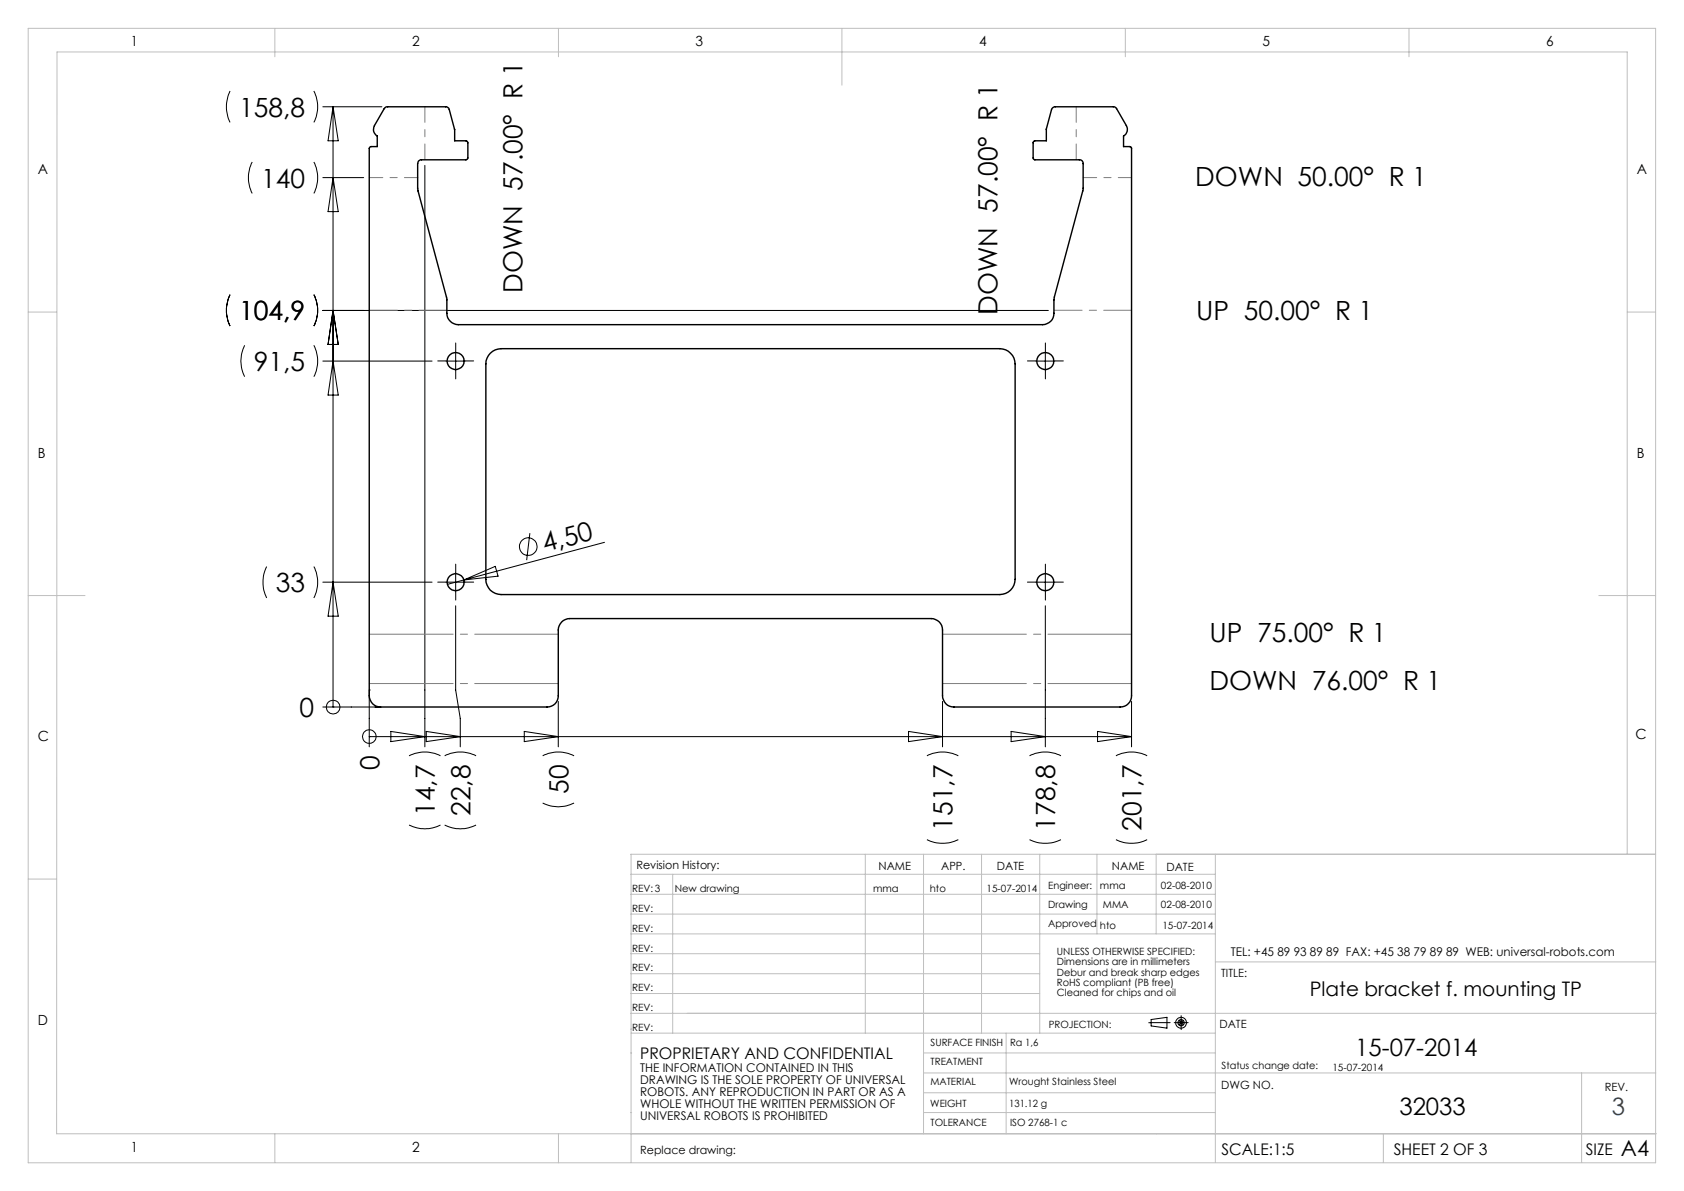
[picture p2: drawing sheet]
<svg xmlns="http://www.w3.org/2000/svg" width="297mm" height="210mm" viewBox="0 0 297 210" stroke-linecap="round" stroke-linejoin="round" font-family="sans-serif">
<g fill="none" stroke="#000" stroke-width=".18">
<path d="M40.6 16a6.4 6.4 0 0 0 0 5.6M55.4 16a6.1 6.1 0 0 1 0 5.6M56.9 18.8h10.4M58.7 18.8v105.9M58.7 18.8l1 6h-1.8zM44.5 28.6a6.1 6.1 0 0 0 0 5.5M55.4 28.6a6.1 6.1 0 0 1 0 5.5M56.9 31.3h7.2M58.7 31.3l1 6h-1.8zM74.9 29.2v102.5M40.6 52a6.4 6.4 0 0 0 0 5.5M55.4 52a6.1 6.1 0 0 1 0 5.5"/>
<path d="M56.9 54.7h128M58.7 54.7l1 6h-1.8zM43.1 60.9a6.1 6.1 0 0 0 0 5.5M55.4 60.9a6.1 6.1 0 0 1 0 5.5M56.9 63.7h19.3M58.7 63.7l1 6h-1.8zM78.7 63.7h3.3M80.4 62v3.3M182.7 63.7h3.3M184.4 62v3.3M47 99.9a6.4 6.4 0 0 0 0 5.5M55.4 99.9a6.1 6.1 0 0 1 0 5.5"/>
<path d="M93.5 94l-.6 4.8M106.6 95.6l-27.7 7.4M56.9 102.6h19.3M58.7 102.6l1 6h-1.8zM78.7 102.6h3.3M80.4 101v3.3M80.4 106.8v14.9l.8 5v5M81.8 102.3l5.5-2.4 .5 1.7zM182.7 102.6h3.3M184.4 101v3.3M184.4 106.8v24.9M56.9 124.7h10.1"/>
<path d="M58.7 124.7h.1M65.1 121.7h.1M65.1 129.9h.1M65.1 121.7v10M65.1 129.9h134.5M68.9 129l6 .9-6 .9zM72.1 133.3a6.1 6.1 0 0 1 5.6 0M75.2 129l6 .9-6 .9zM78.4 133.3a6.1 6.1 0 0 1 5.6 0M92.5 129l6 .9-6 .9zM95.7 133.3a6.1 6.1 0 0 1 5.5 0M98.5 123.7v8"/>
<path d="M160.2 129l6 .9-6 .9zM163.5 133.3a6.1 6.1 0 0 1 5.5 0M166.2 123.7v8M178.3 129l6.1 .9-6.1 .9zM181.6 133.3a6.1 6.1 0 0 1 5.5 0M193.6 129l6 .9-6 .9zM196.8 133.3a6 6 0 0 1 5.5 0M199.6 123.7v8M72.1 145.5a6.1 6.1 0 0 0 5.6 0M78.4 145.5a6.1 6.1 0 0 0 5.6 0M95.7 141.6a6.1 6.1 0 0 0 5.5 0M163.5 148.1a6.4 6.4 0 0 0 5.5 0"/>
<path d="M181.6 148.1a6.4 6.4 0 0 0 5.5 0M196.8 148.1a6.3 6.3 0 0 0 5.5 0M203 179.8l2.8-.4v1.9l-2.8-.4zM208 180l.7 .7M208.3 179.8v1M208.7 180l-.7 .7M202.6 180.3h.4M207.8 180.3h1"/>
<circle cx="93.2" cy="96.4" r="1.55"/>
<circle cx="58.8" cy="124.7" r="1.21"/>
<circle cx="65.1" cy="129.9" r="1.2"/>
<circle cx="208.3" cy="180.3" r=".95"/>
<circle cx="208.3" cy="180.3" r=".56"/>
</g>
<g fill="none" stroke="#000" stroke-width=".18" stroke-dasharray="15.2 1.3 1.3 1.3">
<path d="M78.7 63.6h-1.5M80.4 62v-1.5M80.4 65.3v1.5M82 63.6h1.5M182.7 63.6h-1.5M184.4 62v-1.5M184.4 65.3v1.5M186 63.6h1.5M78.7 102.6h-1.5M80.4 101v-1.5M80.4 104.3v1.5M82 102.6h1.5"/>
<path d="M182.7 102.6h-1.5M184.4 101v-1.5M184.4 104.3v1.5M186 102.6h1.5M203 180.3h2.8M205.8 180.3h.6M208.3 180.3h1.2M208.3 180.3v1.2M208.3 180.3h-1.2M208.3 180.3v-1.2"/>
</g>
<g fill="none" stroke="#c0c0c0" stroke-width=".18">
<path d="M5 5h287v200h-287zM48.5 5v5M98.5 5v5M148.5 5v10M198.5 5v5M248.5 5v5M5 55h5M287 55h5M5 105h10M282 105h10M5 155h5M111.2 150.6h180.8"/>
<path d="M111.2 154.2h103.1M111.2 157.7h103.1M111.3 150.6v54.4M118.6 154.2v28M152.6 150.6v31.6M162.9 150.6v49.3M173.1 150.6v31.6M183.4 150.6v31.6M193.5 150.6v14.1M203.9 150.6v14.1M214.3 150.6v54.3M287 150.6v-141.4h-276.9l-.1 190.7h282.1"/>
<path d="M111.2 161.2h103.1M111.2 164.7h103.1M111.2 168.2h72.2M111.2 171.7h72.2M111.2 175.2h72.2M111.2 178.7h180.9M214.3 169.6h77.7M48.5 199.9v5.1M98.5 199.9v5.1M111.2 185.7h.1M111.2 181.5h.1M111.2 196.2h.1"/>
<path d="M111.3 182.2h103M162.9 196.2h51.4M162.9 189.2h129.1M162.9 185.7h51.4M162.9 192.7h51.4M177.4 182.2v17.7M244 199.9v5.1M278.9 189.2v15.8"/>
</g>
<path d="M74.9 18.8v9.4M189.8 18.8v9.4" fill="none" stroke="#808080" stroke-width=".18" stroke-dasharray="15.2 1.3 1.3 1.3" stroke-dashoffset="12.5"/>
<path d="M65.2 31.3h8.5M191.1 31.3h8.5" fill="none" stroke="#808080" stroke-width=".18" stroke-dasharray="15.2 1.3 1.3 1.3" stroke-dashoffset="12.9"/>
<path d="M65.2 54.7h13.6M185.9 54.7h13.7" fill="none" stroke="#808080" stroke-width=".18" stroke-dasharray="15.2 1.3 1.3 1.3" stroke-dashoffset="10.3"/>
<path d="M65.2 111.8h33.3M166.3 111.8h33.3M98.5 120.5h-33.3M199.6 120.5h-33.3" fill="none" stroke="#808080" stroke-width=".18" stroke-dasharray="15.2 1.3 1.3 1.3" stroke-dashoffset=".5"/>
<g fill="none" stroke="#000" stroke-width=".25">
<path d="M67.9 19l.3-.2h10.5l.5 .3 1 3.7v2h2l.3 .2-.1 3-.2 .2h-7.9a.66 .66 0 0 0-.6 .6v4.8l5.1 18.8v2.8a2.05 2.05 0 0 0 2 2h103.1a1.99 1.99 0 0 0 2-2v-2.8l5.1-19v-4.6a.61 .61 0 0 0-.6-.6h-7.9l-.3-.2v-3l.3-.2h2v-2.1l1-3.4a.7 .7 0 0 1 .6-.5h10.4l.4 .3 1.7 3a1.32 1.32 0 0 1-.4 1.9v1.8h1.1l.3 .3v96.6a1.99 1.99 0 0 1-2 2h-29.4a1.99 1.99 0 0 1-2-2v-11.6a1.99 1.99 0 0 0-1.9-2h-63.8a2.05 2.05 0 0 0-2 2v11.6a1.93 1.93 0 0 1-2 2h-29.4a1.99 1.99 0 0 1-2-2v-96.5l.3-.4h1.1v-1.8a1.32 1.32 0 0 1-.5-1.9zM86.5 62.3a2.7 2.7 0 0 1 1.9-.8h88a2.78 2.78 0 0 1 2.6 2.7v38a2.71 2.71 0 0 1-2.6 2.6h-88a2.65 2.65 0 0 1-2.7-2.6v-38a2.7 2.7 0 0 1 .8-1.9z"/>
<circle cx="80.3" cy="63.7" r="1.5"/>
<circle cx="184.3" cy="63.7" r="1.5"/>
<circle cx="80.4" cy="102.7" r="1.49"/>
<circle cx="184.4" cy="102.7" r="1.49"/>
</g>
<g font-size="4.7">
<text x="42.2" y="20.5">158,8</text>
<text x="46.1" y="33.1">140</text>
<text x="210.8" y="32.9">DOWN 50.00° R 1</text>
<text x="92.2" y="51.6" transform="rotate(-90 92.2 51.6)">DOWN 57.00° R 1</text>
<text x="42.2" y="56.5">104,9</text>
<text x="176" y="55.6" transform="rotate(-90 176 55.6)">DOWN 57.00° R 1</text>
<text x="211" y="56.5">UP 50.00° R 1</text>
<text x="44.8" y="65.4">91,5</text>
<text x="96.1" y="97.4" transform="rotate(-15 96.1 97.4)">4,50</text>
<text x="48.6" y="104.4">33</text>
<text x="213.3" y="113.1">UP 75.00° R 1</text>
<text x="213.3" y="121.7">DOWN 76.00° R 1</text>
<text x="52.8" y="126.4">0</text>
<text x="66.9" y="135.8" transform="rotate(-90 66.9 135.8)">0</text>
<text x="76.7" y="143.9" transform="rotate(-90 76.7 143.9)">14,7</text>
<text x="83" y="143.9" transform="rotate(-90 83 143.9)">22,8</text>
<text x="100.2" y="140" transform="rotate(-90 100.2 140)">50</text>
<text x="168" y="146.4" transform="rotate(-90 168 146.4)">151,7</text>
<text x="186.1" y="146.4" transform="rotate(-90 186.1 146.4)">178,8</text>
<text x="201.3" y="146.4" transform="rotate(-90 201.3 146.4)">201,7</text>
</g>
<g font-size="4.2">
<text x="239" y="186.3">15-07-2014</text>
<text x="246.8" y="196.6">32033</text>
</g>
<text font-size="4.2" fill="#004080" x="284.3" y="196.6">3</text>
<text font-size="3.9" x="285.9" y="203.9">A4</text>
<text font-size="3.5" x="231" y="175.5">Plate bracket f. mounting TP</text>
<g font-size="2.8">
<text x="112.9" y="186.7">PROPRIETARY AND CONFIDENTIAL</text>
<text x="215.4" y="203.7">SCALE:1:5</text>
<text x="245.8" y="203.7">SHEET 2 OF 3</text>
<text x="279.7" y="203.6">SIZE</text>
</g>
<g font-size="2.5">
<text x="23.1" y="8.2">1</text>
<text x="72.7" y="8.2">2</text>
<text x="122.7" y="8.2">3</text>
<text x="172.7" y="8.2">4</text>
<text x="222.7" y="8.2">5</text>
<text x="272.7" y="8.2">6</text>
<text x="6.7" y="30.7">A</text>
<text x="288.7" y="30.7">A</text>
<text x="6.7" y="80.7">B</text>
<text x="288.7" y="80.7">B</text>
<text x="6.7" y="130.7">C</text>
<text x="288.4" y="130.2">C</text>
<text x="6.7" y="180.7">D</text>
<text x="23.1" y="203.2">1</text>
<text x="72.7" y="203.2">2</text>
</g>
<g font-size="2.1">
<text x="217.1" y="168.5">TEL: +45 89 93 89 89 FAX: +45 38 79 89 89 WEB: universal-robots.com</text>
<text x="112.9" y="189">THE INFORMATION CONTAINED IN THIS</text>
<text x="112.9" y="191.1">DRAWING IS THE SOLE PROPERTY OF UNIVERSAL</text>
<text x="112.9" y="193.2">ROBOTS. ANY REPRODUCTION IN PART OR AS A</text>
<text x="112.9" y="195.3">WHOLE WITHOUT THE WRITTEN PERMISSION OF</text>
<text x="112.9" y="197.4">UNIVERSAL ROBOTS IS PROHIBITED</text>
</g>
<g font-size="2">
<text x="112.2" y="153.1">Revision History:</text>
<text x="154.9" y="153.4">NAME</text>
<text x="166" y="153.4">APP.</text>
<text x="175.8" y="153.4">DATE</text>
<text x="196.1" y="153.4">NAME</text>
<text x="205.7" y="153.6">DATE</text>
<text x="215.4" y="172.2">TITLE:</text>
<text x="215.1" y="181.2">DATE</text>
<text x="215.4" y="192.1">DWG NO.</text>
<text x="283" y="192.3">REV.</text>
<text x="112.9" y="203.6">Replace drawing:</text>
</g>
<g font-size="1.8">
<text x="111.5" y="157.3">REV:3</text>
<text x="111.5" y="160.8">REV:</text>
<text x="119" y="157.3">New drawing</text>
<text x="154" y="157.3">mma</text>
<text x="164" y="157.3">hto</text>
<text x="174" y="157.3">15-07-2014</text>
<text x="184.9" y="156.8">Engineer:</text>
<text x="184.9" y="160.1">Drawing</text>
<text x="194" y="156.8">mma</text>
<text x="194.5" y="160.1">MMA</text>
<text x="204.8" y="156.8">02-08-2010</text>
<text x="204.8" y="160.1">02-08-2010</text>
<text x="111.5" y="164.3">REV:</text>
<text x="111.5" y="167.8">REV:</text>
<text x="184.9" y="163.5">Approved</text>
<text x="194" y="163.8">hto</text>
<text x="205" y="163.8">15-07-2014</text>
<text x="111.5" y="171.3">REV:</text>
<text x="186.4" y="168.5">UNLESS OTHERWISE SPECIFIED:</text>
<text x="186.4" y="170.2">Dimensions are in millimeters</text>
<text x="186.4" y="172">Debur and break sharp edges</text>
<text x="186.4" y="173.8">RoHS compliant (PB free)</text>
<text x="111.5" y="174.8">REV:</text>
<text x="111.5" y="178.3">REV:</text>
<text x="186.4" y="175.5">Cleaned for chips and oil</text>
<text x="111.5" y="181.8">REV:</text>
<text x="164.1" y="184.4">SURFACE FINISH</text>
<text x="178.1" y="184.4">Ra 1,6</text>
<text x="185" y="181.3">PROJECTION:</text>
<text x="164.1" y="191.4">MATERIAL</text>
<text x="164.1" y="187.8">TREATMENT</text>
<text x="178" y="191.4">Wrought Stainless Steel</text>
<text x="215.4" y="188.4">Status change date:</text>
<text x="235" y="188.8">15-07-2014</text>
<text x="164.1" y="195.1">WEIGHT</text>
<text x="178" y="195.1">131.12 g</text>
<text x="164.1" y="198.5">TOLERANCE</text>
<text x="178.1" y="198.5">ISO 2768-1 c</text>
</g>
</svg>
